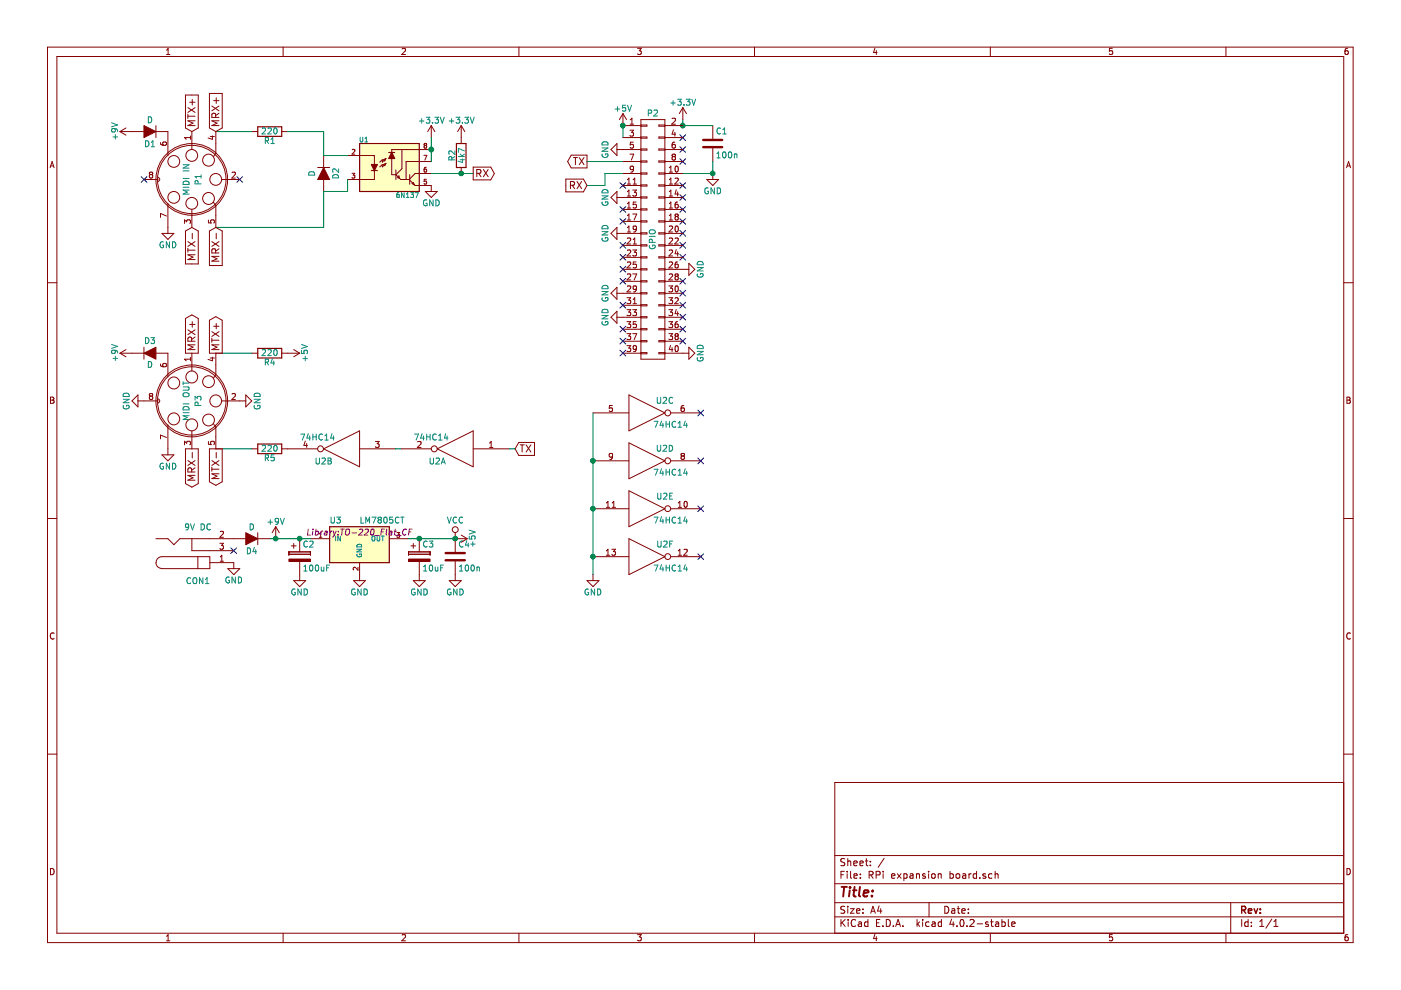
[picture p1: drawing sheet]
EESchema Schematic File Version 2
LIBS:power
LIBS:device
LIBS:transistors
LIBS:conn
LIBS:linear
LIBS:regul
LIBS:74xx
LIBS:cmos4000
LIBS:adc-dac
LIBS:memory
LIBS:xilinx
LIBS:microcontrollers
LIBS:dsp
LIBS:microchip
LIBS:analog_switches
LIBS:motorola
LIBS:texas
LIBS:intel
LIBS:audio
LIBS:interface
LIBS:digital-audio
LIBS:philips
LIBS:display
LIBS:cypress
LIBS:siliconi
LIBS:opto
LIBS:atmel
LIBS:contrib
LIBS:valves
LIBS:RPi expansion board-cache
EELAYER 25 0
EELAYER END
$Descr A4 11693 8268
encoding utf-8
Sheet 1 1
Title ""
Date ""
Rev ""
Comp ""
Comment1 ""
Comment2 ""
Comment3 ""
Comment4 ""
$EndDescr
$Comp
L DIN_7 P1
U 1 1
P 1600 1500
F 0 "P1" H 1600 1550 50  0000 C CNN
F 1 "MIDI IN" H 1600 1450 50  0000 C CNN
F 2 "Library:DIN_7_CF" H 1600 1500 50  0001 C CNN
F 3 "" H 1600 1500 50  0000 C CNN
	1    1600 1500
	0    1    1    0   
$EndComp
$Comp
L DIN_7 P3
U 1 1
P 1600 3350
F 0 "P3" H 1600 3400 50  0000 C CNN
F 1 "MIDI OUT" H 1600 3300 50  0000 C CNN
F 2 "Library:DIN_7_CF" H 1600 3350 50  0001 C CNN
F 3 "" H 1600 3350 50  0000 C CNN
	1    1600 3350
	0    1    1    0   
$EndComp
$Comp
L BARREL_JACK CON1
U 1 1
P 1650 4600
F 0 "CON1" H 1650 4850 50  0000 C CNN
F 1 "9V DC" H 1650 4400 50  0000 C CNN
F 2 "Connect:BARREL_JACK" H 1650 4600 50  0001 C CNN
F 3 "" H 1650 4600 50  0000 C CNN
	1    1650 4600
	1    0    0    1   
$EndComp
$Comp
L 74HC14 U2
U 1 1
P 3800 3750
F 0 "U2" H 3950 3850 50  0000 C CNN
F 1 "74HC14" H 4000 3650 50  0000 C CNN
F 2 "Housings_DIP:DIP-14_W7.62mm_LongPads" H 3800 3750 50  0001 C CNN
F 3 "" H 3800 3750 50  0000 C CNN
	1    3800 3750
	-1   0    0    1   
$EndComp
$Comp
L 74HC14 U2
U 3 1
P 5400 3450
F 0 "U2" H 5550 3550 50  0000 C CNN
F 1 "74HC14" H 5600 3350 50  0000 C CNN
F 2 "Housings_DIP:DIP-14_W7.62mm_LongPads" H 5400 3450 50  0001 C CNN
F 3 "" H 5400 3450 50  0000 C CNN
	3    5400 3450
	1    0    0    -1  
$EndComp
$Comp
L 74HC14 U2
U 4 1
P 5400 3850
F 0 "U2" H 5550 3950 50  0000 C CNN
F 1 "74HC14" H 5600 3750 50  0000 C CNN
F 2 "Housings_DIP:DIP-14_W7.62mm_LongPads" H 5400 3850 50  0001 C CNN
F 3 "" H 5400 3850 50  0000 C CNN
	4    5400 3850
	1    0    0    -1  
$EndComp
$Comp
L 74HC14 U2
U 5 1
P 5400 4250
F 0 "U2" H 5550 4350 50  0000 C CNN
F 1 "74HC14" H 5600 4150 50  0000 C CNN
F 2 "Housings_DIP:DIP-14_W7.62mm_LongPads" H 5400 4250 50  0001 C CNN
F 3 "" H 5400 4250 50  0000 C CNN
	5    5400 4250
	1    0    0    -1  
$EndComp
$Comp
L 74HC14 U2
U 6 1
P 5400 4650
F 0 "U2" H 5550 4750 50  0000 C CNN
F 1 "74HC14" H 5600 4550 50  0000 C CNN
F 2 "Housings_DIP:DIP-14_W7.62mm_LongPads" H 5400 4650 50  0001 C CNN
F 3 "" H 5400 4650 50  0000 C CNN
	6    5400 4650
	1    0    0    -1  
$EndComp
$Comp
L 74HC14 U2
U 2 1
P 2850 3750
F 0 "U2" H 3000 3850 50  0000 C CNN
F 1 "74HC14" H 3050 3650 50  0000 C CNN
F 2 "Housings_DIP:DIP-14_W7.62mm_LongPads" H 2850 3750 50  0001 C CNN
F 3 "" H 2850 3750 50  0000 C CNN
	2    2850 3750
	-1   0    0    1   
$EndComp
$Comp
L 6N138 U1
U 1 1
P 3250 1400
F 0 "U1" H 3036 1629 40  0000 C CNN
F 1 "6N137" H 3400 1165 40  0000 C CNN
F 2 "Housings_DIP:DIP-8_W7.62mm_LongPads" H 3086 1175 29  0001 C CNN
F 3 "" H 3190 1405 60  0000 C CNN
	1    3250 1400
	1    0    0    -1  
$EndComp
$Comp
L R R1
U 1 1
P 2250 1100
F 0 "R1" V 2330 1100 50  0000 C CNN
F 1 "220" V 2250 1100 50  0000 C CNN
F 2 "Library:Resistor_Horizontal_RM10mm" V 2180 1100 50  0001 C CNN
F 3 "" H 2250 1100 50  0000 C CNN
	1    2250 1100
	0    1    1    0   
$EndComp
$Comp
L D D2
U 1 1
P 2700 1450
F 0 "D2" H 2700 1550 50  0000 C CNN
F 1 "D" H 2700 1350 50  0000 C CNN
F 2 "Library:Diode_DO-35_SOD27_Horizontal_RM10" H 2700 1450 50  0001 C CNN
F 3 "" H 2700 1450 50  0000 C CNN
	1    2700 1450
	0    1    1    0   
$EndComp
$Comp
L GND #PWR01
U 1 1
P 3600 1550
F 0 "#PWR01" H 3600 1300 50  0001 C CNN
F 1 "GND" H 3600 1400 50  0000 C CNN
F 2 "" H 3600 1550 50  0000 C CNN
F 3 "" H 3600 1550 50  0000 C CNN
	1    3600 1550
	1    0    0    -1  
$EndComp
$Comp
L GND #PWR02
U 1 1
P 2000 3350
F 0 "#PWR02" H 2000 3100 50  0001 C CNN
F 1 "GND" H 2000 3200 50  0000 C CNN
F 2 "" H 2000 3350 50  0000 C CNN
F 3 "" H 2000 3350 50  0000 C CNN
	1    2000 3350
	0    -1   -1   0   
$EndComp
$Comp
L GND #PWR03
U 1 1
P 1950 4700
F 0 "#PWR03" H 1950 4450 50  0001 C CNN
F 1 "GND" H 1950 4550 50  0000 C CNN
F 2 "" H 1950 4700 50  0000 C CNN
F 3 "" H 1950 4700 50  0000 C CNN
	1    1950 4700
	1    0    0    -1  
$EndComp
$Comp
L +9V #PWR04
U 1 1
P 2300 4500
F 0 "#PWR04" H 2300 4350 50  0001 C CNN
F 1 "+9V" H 2300 4640 50  0000 C CNN
F 2 "" H 2300 4500 50  0000 C CNN
F 3 "" H 2300 4500 50  0000 C CNN
	1    2300 4500
	1    0    0    -1  
$EndComp
$Comp
L D D4
U 1 1
P 2100 4500
F 0 "D4" H 2100 4600 50  0000 C CNN
F 1 "D" H 2100 4400 50  0000 C CNN
F 2 "Library:Diode_DO-35_SOD27_Horizontal_RM10" H 2100 4500 50  0001 C CNN
F 3 "" H 2100 4500 50  0000 C CNN
	1    2100 4500
	-1   0    0    1   
$EndComp
$Comp
L D D3
U 1 1
P 1250 2950
F 0 "D3" H 1250 3050 50  0000 C CNN
F 1 "D" H 1250 2850 50  0000 C CNN
F 2 "Library:Diode_DO-35_SOD27_Horizontal_RM10" H 1250 2950 50  0001 C CNN
F 3 "" H 1250 2950 50  0000 C CNN
	1    1250 2950
	1    0    0    -1  
$EndComp
$Comp
L +9V #PWR05
U 1 1
P 1100 1100
F 0 "#PWR05" H 1100 950 50  0001 C CNN
F 1 "+9V" H 1100 1240 50  0000 C CNN
F 2 "" H 1100 1100 50  0000 C CNN
F 3 "" H 1100 1100 50  0000 C CNN
	1    1100 1100
	0    -1   -1   0   
$EndComp
Wire Wire Line
	1800 1100 2100 1100
Wire Wire Line
	2400 1100 2700 1100
Wire Wire Line
	2700 1100 2700 1300
Wire Wire Line
	2700 1300 2900 1300
Wire Wire Line
	1800 1900 2700 1900
Wire Wire Line
	2700 1900 2700 1600
Wire Wire Line
	2700 1600 2900 1600
Wire Wire Line
	2900 1600 2900 1500
$Comp
L D D1
U 1 1
P 1250 1100
F 0 "D1" H 1250 1200 50  0000 C CNN
F 1 "D" H 1250 1000 50  0000 C CNN
F 2 "Library:Diode_DO-35_SOD27_Horizontal_RM10" H 1250 1100 50  0001 C CNN
F 3 "" H 1250 1100 50  0000 C CNN
	1    1250 1100
	-1   0    0    1   
$EndComp
$Comp
L +9V #PWR06
U 1 1
P 1100 2950
F 0 "#PWR06" H 1100 2800 50  0001 C CNN
F 1 "+9V" H 1100 3090 50  0000 C CNN
F 2 "" H 1100 2950 50  0000 C CNN
F 3 "" H 1100 2950 50  0000 C CNN
	1    1100 2950
	0    -1   -1   0   
$EndComp
Wire Wire Line
	2250 4500 2600 4500
$Comp
L GND #PWR07
U 1 1
P 1400 3750
F 0 "#PWR07" H 1400 3500 50  0001 C CNN
F 1 "GND" H 1400 3600 50  0000 C CNN
F 2 "" H 1400 3750 50  0000 C CNN
F 3 "" H 1400 3750 50  0000 C CNN
	1    1400 3750
	1    0    0    -1  
$EndComp
$Comp
L GND #PWR08
U 1 1
P 1400 1900
F 0 "#PWR08" H 1400 1650 50  0001 C CNN
F 1 "GND" H 1400 1750 50  0000 C CNN
F 2 "" H 1400 1900 50  0000 C CNN
F 3 "" H 1400 1900 50  0000 C CNN
	1    1400 1900
	1    0    0    -1  
$EndComp
$Comp
L GND #PWR09
U 1 1
P 1200 3350
F 0 "#PWR09" H 1200 3100 50  0001 C CNN
F 1 "GND" H 1200 3200 50  0000 C CNN
F 2 "" H 1200 3350 50  0000 C CNN
F 3 "" H 1200 3350 50  0000 C CNN
	1    1200 3350
	0    1    1    0   
$EndComp
$Comp
L R R4
U 1 1
P 2250 2950
F 0 "R4" V 2330 2950 50  0000 C CNN
F 1 "220" V 2250 2950 50  0000 C CNN
F 2 "Library:Resistor_Horizontal_RM10mm" V 2180 2950 50  0001 C CNN
F 3 "" H 2250 2950 50  0000 C CNN
	1    2250 2950
	0    1    1    0   
$EndComp
$Comp
L R R5
U 1 1
P 2250 3750
F 0 "R5" V 2330 3750 50  0000 C CNN
F 1 "220" V 2250 3750 50  0000 C CNN
F 2 "Library:Resistor_Horizontal_RM10mm" V 2180 3750 50  0001 C CNN
F 3 "" H 2250 3750 50  0000 C CNN
	1    2250 3750
	0    1    1    0   
$EndComp
Wire Wire Line
	1800 2950 2100 2950
Wire Wire Line
	1800 3750 2100 3750
$Comp
L GND #PWR010
U 1 1
P 4950 4800
F 0 "#PWR010" H 4950 4550 50  0001 C CNN
F 1 "GND" H 4950 4650 50  0000 C CNN
F 2 "" H 4950 4800 50  0000 C CNN
F 3 "" H 4950 4800 50  0000 C CNN
	1    4950 4800
	1    0    0    -1  
$EndComp
Wire Wire Line
	4950 3450 4950 4800
Connection ~ 4950 4650
Connection ~ 4950 4250
Connection ~ 4950 3850
Text GLabel 4300 3750 2    60   Input ~ 0
TX
NoConn ~ 2000 1500
NoConn ~ 5850 3450
NoConn ~ 5850 3850
NoConn ~ 5850 4250
NoConn ~ 5850 4650
$Comp
L +5V #PWR011
U 1 1
P 2400 2950
F 0 "#PWR011" H 2400 2800 50  0001 C CNN
F 1 "+5V" H 2400 3090 50  0000 C CNN
F 2 "" H 2400 2950 50  0000 C CNN
F 3 "" H 2400 2950 50  0000 C CNN
	1    2400 2950
	0    1    1    0   
$EndComp
Text GLabel 3950 1450 2    60   Output ~ 0
RX
Wire Wire Line
	3600 1450 3950 1450
$Comp
L R R2
U 1 1
P 3850 1300
F 0 "R2" V 3930 1300 50  0000 C CNN
F 1 "4k7" V 3850 1300 50  0000 C CNN
F 2 "Library:Resistor_Horizontal_RM10mm" V 3780 1300 50  0001 C CNN
F 3 "" H 3850 1300 50  0000 C CNN
	1    3850 1300
	-1   0    0    1   
$EndComp
$Comp
L +3.3V #PWR012
U 1 1
P 3850 1150
F 0 "#PWR012" H 3850 1000 50  0001 C CNN
F 1 "+3.3V" H 3850 1290 50  0000 C CNN
F 2 "" H 3850 1150 50  0000 C CNN
F 3 "" H 3850 1150 50  0000 C CNN
	1    3850 1150
	1    0    0    -1  
$EndComp
$Comp
L +3.3V #PWR013
U 1 1
P 3600 1150
F 0 "#PWR013" H 3600 1000 50  0001 C CNN
F 1 "+3.3V" H 3600 1290 50  0000 C CNN
F 2 "" H 3600 1150 50  0000 C CNN
F 3 "" H 3600 1150 50  0000 C CNN
	1    3600 1150
	1    0    0    -1  
$EndComp
Wire Wire Line
	3600 1150 3600 1350
$Comp
L +3.3V #PWR014
U 1 1
P 5700 1000
F 0 "#PWR014" H 5700 850 50  0001 C CNN
F 1 "+3.3V" H 5700 1140 50  0000 C CNN
F 2 "" H 5700 1000 50  0000 C CNN
F 3 "" H 5700 1000 50  0000 C CNN
	1    5700 1000
	1    0    0    -1  
$EndComp
$Comp
L GND #PWR015
U 1 1
P 5200 1250
F 0 "#PWR015" H 5200 1000 50  0001 C CNN
F 1 "GND" H 5200 1100 50  0000 C CNN
F 2 "" H 5200 1250 50  0000 C CNN
F 3 "" H 5200 1250 50  0000 C CNN
	1    5200 1250
	0    1    1    0   
$EndComp
$Comp
L +5V #PWR016
U 1 1
P 5200 1050
F 0 "#PWR016" H 5200 900 50  0001 C CNN
F 1 "+5V" H 5200 1190 50  0000 C CNN
F 2 "" H 5200 1050 50  0000 C CNN
F 3 "" H 5200 1050 50  0000 C CNN
	1    5200 1050
	1    0    0    -1  
$EndComp
Text GLabel 4900 1350 0    60   Output ~ 0
TX
Text GLabel 4900 1550 0    60   Input ~ 0
RX
Wire Wire Line
	4900 1350 5200 1350
Wire Wire Line
	4900 1550 5050 1550
Wire Wire Line
	5050 1550 5050 1450
Wire Wire Line
	5050 1450 5200 1450
$Comp
L CP C2
U 1 1
P 2500 4650
F 0 "C2" H 2525 4750 50  0000 L CNN
F 1 "100uF" H 2525 4550 50  0000 L CNN
F 2 "Library:C_Radial_FLAT" H 2538 4500 50  0001 C CNN
F 3 "" H 2500 4650 50  0000 C CNN
	1    2500 4650
	1    0    0    -1  
$EndComp
$Comp
L CP C3
U 1 1
P 3500 4650
F 0 "C3" H 3525 4750 50  0000 L CNN
F 1 "10uF" H 3525 4550 50  0000 L CNN
F 2 "Library:C_Radial_FLAT" H 3538 4500 50  0001 C CNN
F 3 "" H 3500 4650 50  0000 C CNN
	1    3500 4650
	1    0    0    -1  
$EndComp
$Comp
L C C4
U 1 1
P 3800 4650
F 0 "C4" H 3825 4750 50  0000 L CNN
F 1 "100n" H 3825 4550 50  0000 L CNN
F 2 "Library:C_small_CF" H 3838 4500 50  0001 C CNN
F 3 "" H 3800 4650 50  0000 C CNN
	1    3800 4650
	1    0    0    -1  
$EndComp
$Comp
L C C1
U 1 1
P 5950 1200
F 0 "C1" H 5975 1300 50  0000 L CNN
F 1 "100n" H 5975 1100 50  0000 L CNN
F 2 "Library:C_small_CF" H 5988 1050 50  0001 C CNN
F 3 "" H 5950 1200 50  0000 C CNN
	1    5950 1200
	1    0    0    -1  
$EndComp
$Comp
L GND #PWR017
U 1 1
P 5950 1450
F 0 "#PWR017" H 5950 1200 50  0001 C CNN
F 1 "GND" H 5950 1300 50  0000 C CNN
F 2 "" H 5950 1450 50  0000 C CNN
F 3 "" H 5950 1450 50  0000 C CNN
	1    5950 1450
	1    0    0    -1  
$EndComp
$Comp
L GND #PWR018
U 1 1
P 2500 4800
F 0 "#PWR018" H 2500 4550 50  0001 C CNN
F 1 "GND" H 2500 4650 50  0000 C CNN
F 2 "" H 2500 4800 50  0000 C CNN
F 3 "" H 2500 4800 50  0000 C CNN
	1    2500 4800
	1    0    0    -1  
$EndComp
$Comp
L GND #PWR019
U 1 1
P 3000 4800
F 0 "#PWR019" H 3000 4550 50  0001 C CNN
F 1 "GND" H 3000 4650 50  0000 C CNN
F 2 "" H 3000 4800 50  0000 C CNN
F 3 "" H 3000 4800 50  0000 C CNN
	1    3000 4800
	1    0    0    -1  
$EndComp
$Comp
L GND #PWR020
U 1 1
P 3500 4800
F 0 "#PWR020" H 3500 4550 50  0001 C CNN
F 1 "GND" H 3500 4650 50  0000 C CNN
F 2 "" H 3500 4800 50  0000 C CNN
F 3 "" H 3500 4800 50  0000 C CNN
	1    3500 4800
	1    0    0    -1  
$EndComp
$Comp
L GND #PWR021
U 1 1
P 3800 4800
F 0 "#PWR021" H 3800 4550 50  0001 C CNN
F 1 "GND" H 3800 4650 50  0000 C CNN
F 2 "" H 3800 4800 50  0000 C CNN
F 3 "" H 3800 4800 50  0000 C CNN
	1    3800 4800
	1    0    0    -1  
$EndComp
Connection ~ 2300 4500
Connection ~ 2500 4500
Wire Wire Line
	3400 4500 3800 4500
Connection ~ 3500 4500
$Comp
L +5V #PWR022
U 1 1
P 3800 4500
F 0 "#PWR022" H 3800 4350 50  0001 C CNN
F 1 "+5V" H 3800 4640 50  0000 C CNN
F 2 "" H 3800 4500 50  0000 C CNN
F 3 "" H 3800 4500 50  0000 C CNN
	1    3800 4500
	0    1    1    0   
$EndComp
Wire Wire Line
	5700 1050 5950 1050
Text GLabel 1800 2950 1    60   Output ~ 0
MTX+
Text GLabel 1800 3750 3    60   Output ~ 0
MTX-
Text GLabel 1600 1100 1    60   Input ~ 0
MTX+
Text GLabel 1600 1900 3    60   Input ~ 0
MTX-
Text GLabel 1800 1100 1    60   Input ~ 0
MRX+
Text GLabel 1600 2950 1    60   Output ~ 0
MRX+
Text GLabel 1800 1900 3    60   Input ~ 0
MRX-
Text GLabel 1600 3750 3    60   Output ~ 0
MRX-
NoConn ~ 1950 4600
NoConn ~ 5200 1550
NoConn ~ 5200 1750
NoConn ~ 5200 1850
NoConn ~ 5200 2050
NoConn ~ 5200 2150
NoConn ~ 5200 2250
NoConn ~ 5700 2150
NoConn ~ 5700 2050
NoConn ~ 5700 1950
NoConn ~ 5700 1850
NoConn ~ 5700 1750
NoConn ~ 5700 1650
NoConn ~ 5700 1550
NoConn ~ 5700 1350
NoConn ~ 5700 1250
NoConn ~ 5700 1150
Connection ~ 3850 1450
Connection ~ 5700 1050
Wire Wire Line
	5700 1000 5700 1050
$Comp
L LM7805CT U3
U 1 1
P 3000 4550
F 0 "U3" H 2800 4750 50  0000 C CNN
F 1 "LM7805CT" H 3000 4750 50  0000 L CNN
F 2 "Library:TO-220_Flat_CF" H 3000 4650 50  0000 C CIN
F 3 "" H 3000 4550 50  0000 C CNN
	1    3000 4550
	1    0    0    -1  
$EndComp
$Comp
L CONN_02X20 P2
U 1 1
P 5450 2000
F 0 "P2" H 5450 3050 50  0000 C CNN
F 1 "GPIO" V 5450 2000 50  0000 C CNN
F 2 "Connect:IDC_Header_Straight_40pins" H 5450 1050 50  0001 C CNN
F 3 "" H 5450 1050 50  0000 C CNN
	1    5450 2000
	1    0    0    -1  
$EndComp
NoConn ~ 5200 2350
NoConn ~ 5200 2550
NoConn ~ 5200 2750
NoConn ~ 5200 2850
NoConn ~ 5200 2950
NoConn ~ 5700 2850
NoConn ~ 5700 2750
NoConn ~ 5700 2650
NoConn ~ 5700 2550
NoConn ~ 5700 2450
NoConn ~ 5700 2350
$Comp
L VCC #PWR023
U 1 1
P 3800 4500
F 0 "#PWR023" H 3800 4350 50  0001 C CNN
F 1 "VCC" H 3800 4650 50  0000 C CNN
F 2 "" H 3800 4500 50  0000 C CNN
F 3 "" H 3800 4500 50  0000 C CNN
	1    3800 4500
	1    0    0    -1  
$EndComp
Connection ~ 3800 4500
Wire Wire Line
	3300 3750 3350 3750
Wire Wire Line
	4250 3750 4300 3750
NoConn ~ 1200 1500
Connection ~ 3600 1250
Wire Wire Line
	5200 1050 5200 1150
Connection ~ 5200 1050
Wire Wire Line
	5700 1450 5950 1450
Wire Wire Line
	5950 1450 5950 1350
Connection ~ 5950 1450
$Comp
L GND #PWR024
U 1 1
P 5700 2250
F 0 "#PWR024" H 5700 2000 50  0001 C CNN
F 1 "GND" H 5700 2100 50  0000 C CNN
F 2 "" H 5700 2250 50  0000 C CNN
F 3 "" H 5700 2250 50  0000 C CNN
	1    5700 2250
	0    -1   -1   0   
$EndComp
$Comp
L GND #PWR025
U 1 1
P 5700 2950
F 0 "#PWR025" H 5700 2700 50  0001 C CNN
F 1 "GND" H 5700 2800 50  0000 C CNN
F 2 "" H 5700 2950 50  0000 C CNN
F 3 "" H 5700 2950 50  0000 C CNN
	1    5700 2950
	0    -1   -1   0   
$EndComp
$Comp
L GND #PWR026
U 1 1
P 5200 1650
F 0 "#PWR026" H 5200 1400 50  0001 C CNN
F 1 "GND" H 5200 1500 50  0000 C CNN
F 2 "" H 5200 1650 50  0000 C CNN
F 3 "" H 5200 1650 50  0000 C CNN
	1    5200 1650
	0    1    1    0   
$EndComp
$Comp
L GND #PWR027
U 1 1
P 5200 1950
F 0 "#PWR027" H 5200 1700 50  0001 C CNN
F 1 "GND" H 5200 1800 50  0000 C CNN
F 2 "" H 5200 1950 50  0000 C CNN
F 3 "" H 5200 1950 50  0000 C CNN
	1    5200 1950
	0    1    1    0   
$EndComp
$Comp
L GND #PWR028
U 1 1
P 5200 2450
F 0 "#PWR028" H 5200 2200 50  0001 C CNN
F 1 "GND" H 5200 2300 50  0000 C CNN
F 2 "" H 5200 2450 50  0000 C CNN
F 3 "" H 5200 2450 50  0000 C CNN
	1    5200 2450
	0    1    1    0   
$EndComp
$Comp
L GND #PWR029
U 1 1
P 5200 2650
F 0 "#PWR029" H 5200 2400 50  0001 C CNN
F 1 "GND" H 5200 2500 50  0000 C CNN
F 2 "" H 5200 2650 50  0000 C CNN
F 3 "" H 5200 2650 50  0000 C CNN
	1    5200 2650
	0    1    1    0   
$EndComp
$EndSCHEMATC
